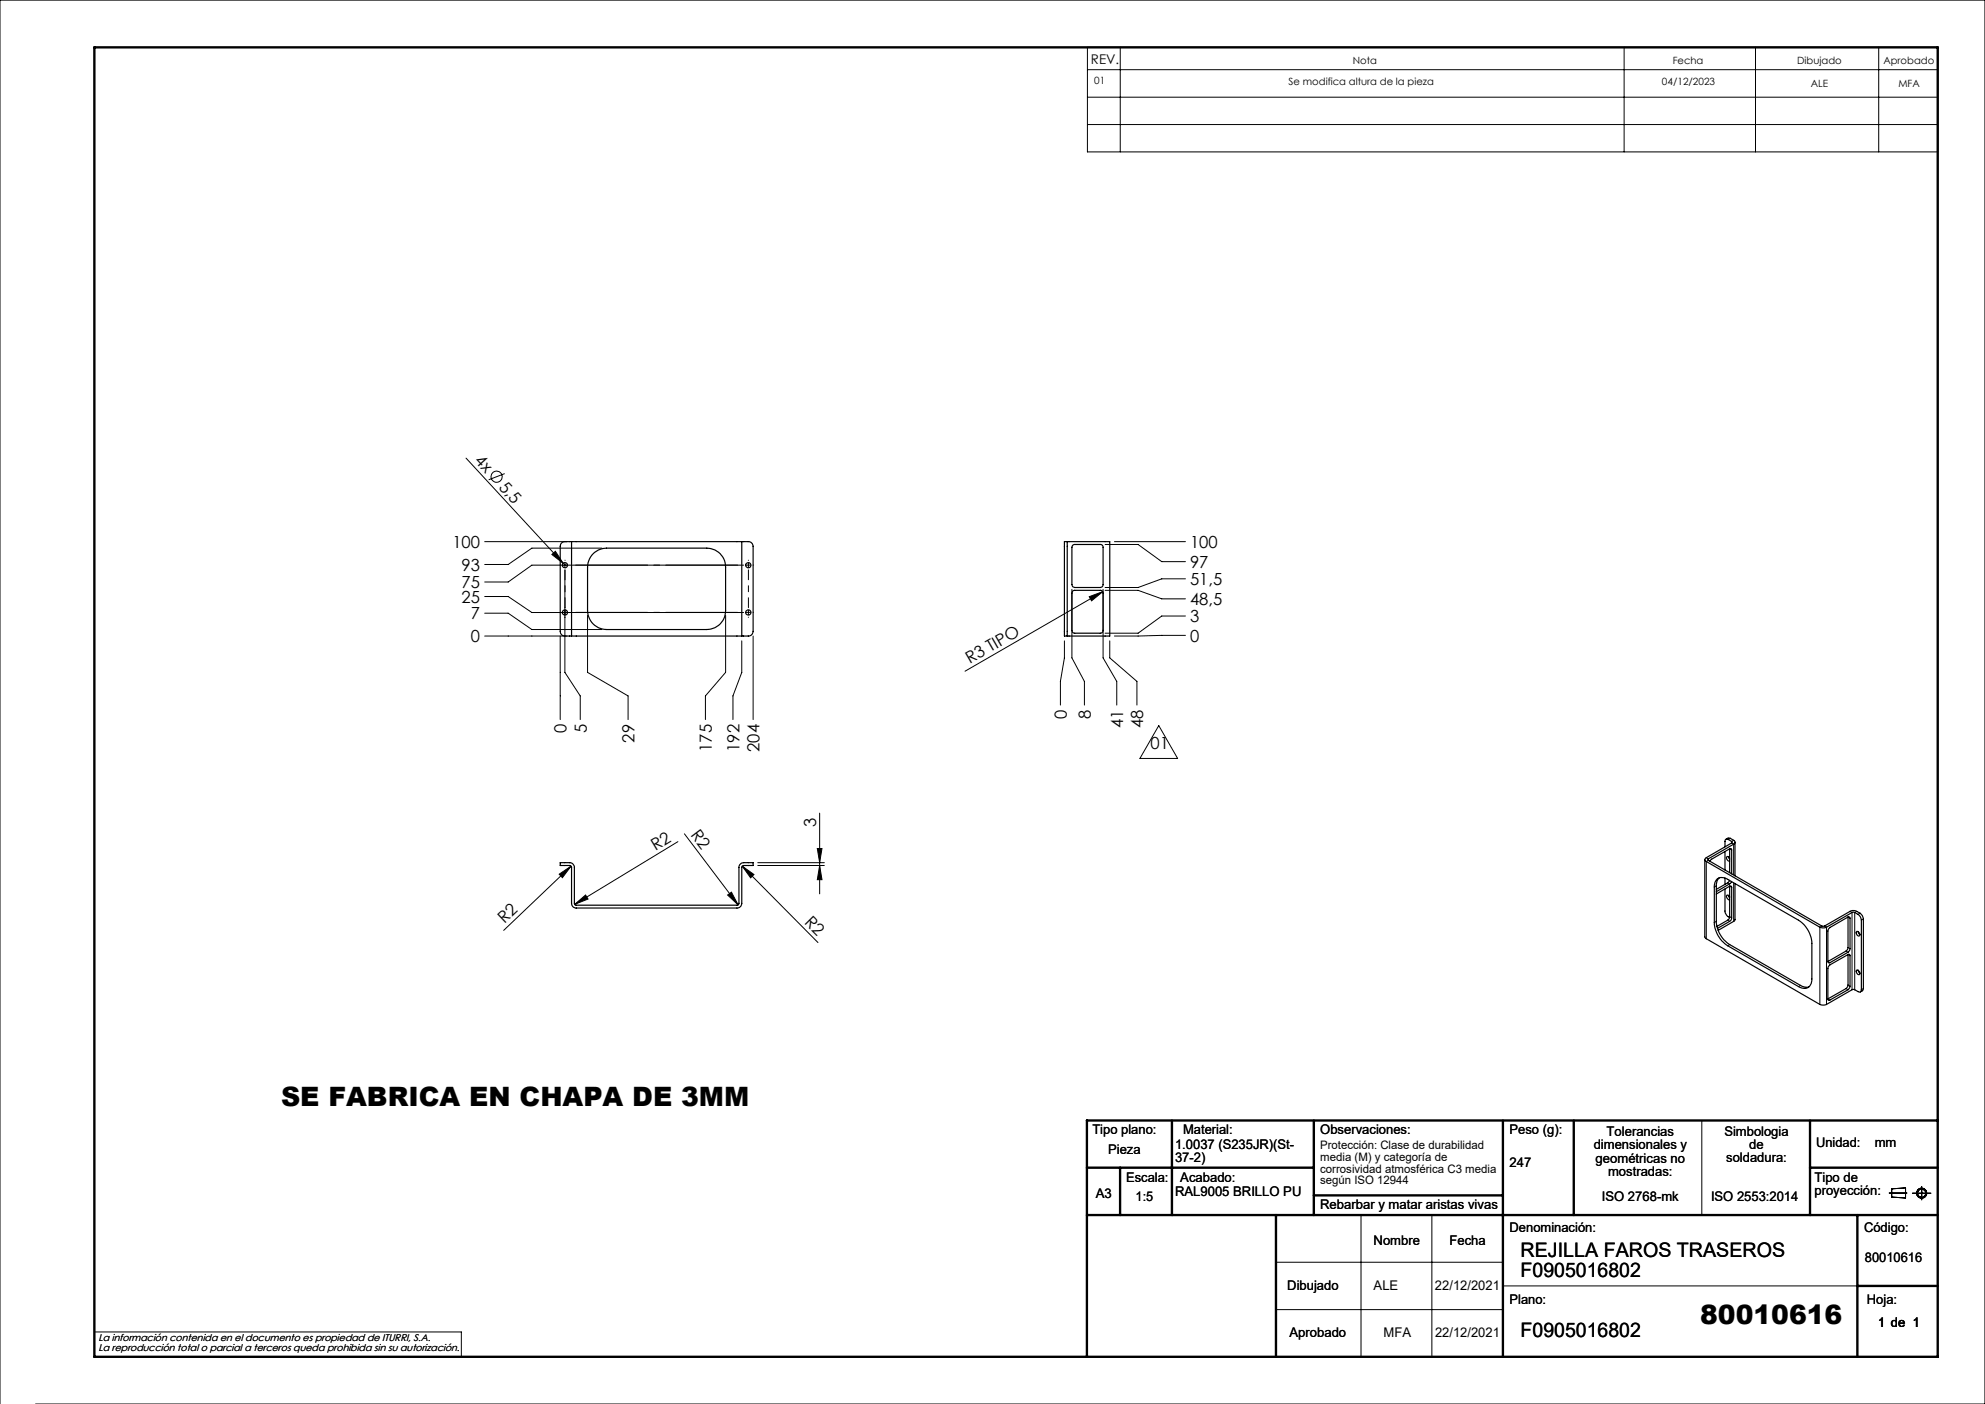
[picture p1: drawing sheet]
<svg xmlns="http://www.w3.org/2000/svg" width="420mm" height="297mm" viewBox="0 0 420 297" stroke-linecap="round" stroke-linejoin="round" font-family="sans-serif">
<g fill="none" stroke="#000" stroke-width=".21">
<path d="M230.1 10h179.9v22.1h-179.9zM230.1 14.7h179.9M237 10v22.1M343.6 10v22.1M371.4 10v22.1M397.5 10v22.1M230.1 20.6h179.9M230.1 26.3h179.9M98.6 96.9l20.6 22.3M102.6 114.6h17.3M106.8 100.2l-3.4 1.3M116.8 117.3l.7-.7 1.7 2.6z"/>
<path d="M119.5 119.1v.9M127.4 116h-14.9l-5 3.4h-4.9M157.3 119.6h-44.8l-5 3.5h-4.9M233.8 115.2h7l5 3.6h5M235.8 114.6h15M102.6 134.5h17.3M102.6 129.7h4.9l5 3.5h14.9M102.6 126.2h4.9l5 3.4h44.8M118.5 134.5v17.7M119.5 120.6v21.6l3.3 5v5M124.3 130.2v12l8.6 5v5M153.5 130.2v12l-4.2 5v5"/>
<path d="M157 135.6v6.6l-1.9 5v5M159.3 134.5v17.7M225.2 135.6v3.6l-.8 4.9v5.1M226.8 124.7v14.5l2.6 4.9v5.1M230.5 126.2l2.8-1-2.3 1.9zM233.3 125.2l-29.1 16.8M233.4 124.7v14.5l2.9 4.9v5.1M233.8 124.9h7l5 1.8h5M234.8 135.6v3.6l5.8 4.9v5.1M250.8 134.4l-15 .1M250.8 130.3h-5l-5 3.6h-7M250.8 122.4h-5l-5 1.9h-7"/>
<path d="M245.2 153.5l4 6.9h-8zM143.4 178l-21.8 13.3M144.8 176.4l11.4 15M172.9 179.5h1l-.5 3zM173.4 172v17.1M366 179.6l.4 .2M366.1 177.3l-.4 .3M366.8 177.8l-.4 .2v.3l.4 .3v6.5M118.3 184.9l2.5-1.7-1.8 2.5zM120.8 183.2l-14.2 13.6M121.6 191.3l2.3-2 .5 .9zM154 189.3l.8-.6 1.4 2.7z"/>
<path d="M157.1 183.2l2.4 1.8-.7 .7zM157.1 183.2l16 16.2M160.3 182.5h14.1M160.3 183.1h14.1M173.4 183.1l.5 3h-1zM361 181.4l.5 .3v.3l-.5 .2v16.4M363.1 187.4l-.4 .2M363.1 194.9l-.4 .3M365.5 186.8l.5 .2M365.5 194.7l.5 .2M366 199.8l-.5 .3M366 187.5l.4 .2"/>
<path d="M366 193.9l.4 .3M366.8 186.8v8.1M385.5 195.9l-.4 .2v16.4M386 195.9l.5 .2v16.4M391 194l.4 .2M391.4 192.8l.5 .2v16.4M392.9 192.8l-.5 .2v16.4M393.6 193.2l-.5 .2M394.3 194.4l-.5 .3M381 208.5l-.5 .2M386.8 203.4l.4 .3M386.8 211.3l.4 .3"/>
<path d="M390.6 201.2l.4 .2M390.6 209.1l.4 .3M391 200.4l.4 .3M391 201.9l.4 .3M391 208.4l.4 .2M394.3 209.1l-.5 .3M360.1 237v20M288 257v30M303 257v30M399.7 252.4h3.8M400.3 251.5l2.9-.2v2.1l-2.9-.2zM404.6 252.4h4"/>
<path d="M406.6 251v2.8M270 267h48M270 277h48M318 272h75M0 297v-297h420v297h-412.5M20 281.8h77.6v5.2"/>
<circle cx="105.1" cy="100.8" r="1.17"/>
<circle cx="406.6" cy="252.4" r=".86"/>
<circle cx="406.6" cy="252.4" r="1.07"/>
</g>
<g fill="none" stroke="#000" stroke-width=".5">
<path d="M20 10h390v277h-390zM248 237v20M278 237v20M318 237v50M333 237v20M383 237v20M410 237h-180v50M230 257h180M230 247h48M237 247v10M270 257v30M278 252.9h40"/>
<path d="M383 247h27M393 257v30M393 272h17"/>
</g>
<g fill="none" stroke="#000" stroke-width=".21" stroke-dasharray="15.2 1.3 1.3 1.3">
<path d="M118.6 119.5h-.1M119.6 118.5h.1M158.4 119.5v-.5M158.4 119.5h-.5M158.4 119.5v.5M158.4 119.5h.5M158.4 118.5h.1M159.4 119.5h.1M118.6 129.5h-.1M119.6 129.5v-.5M119.6 129.5h-.5M119.6 129.5v.5"/>
<path d="M119.6 129.5h.5M119.6 130.5v.1M158.4 129.5v-.5M158.4 129.5h-.5M158.4 129.5v.5M158.4 129.5h.5M158.4 130.5v.1M159.4 129.5h.1"/>
</g>
<path d="M120.6 119.5h36.8M120.6 129.5h36.8" fill="none" stroke="#000" stroke-width=".21" stroke-dasharray="15.2 1.3 1.3 1.3" stroke-dashoffset="-1.3"/>
<path d="M119.6 128.5v-8M158.4 128.5v-8" fill="none" stroke="#000" stroke-width=".21" stroke-dasharray="15.2 1.3 1.3 1.3" stroke-dashoffset="13.1"/>
<g fill="#000">
<path d="M116.8 117.3l.7-.7 1.7 2.6zM230.5 126.2l2.8-1-2.3 1.9zM118.3 184.9l2.5-1.7-1.8 2.5zM121.6 191.3l2.3-2 .5 .9zM154 189.3l.8-.6 1.4 2.7zM157.1 183.2l2.4 1.8-.7 .7z"/>
<path d="M172.9 179.5h1l-.5 3zM173.4 183.1l.5 3h-1z"/>
</g>
<g fill="none" stroke="#000" stroke-width=".25">
<path d="M120.9 114.6h36.1M120.9 114.6h-1.4a.96 .96 0 0 0-1 1v18a.96 .96 0 0 0 1 .9h1.4M120.9 114.6v19.9M125.5 117.1l1.1-.8 1.7-.3h21.2a4 4 0 0 1 4 4v9.1a4 4 0 0 1-4 4.1h-21.2a4 4 0 0 1-4-4.1l.1-9.6 .3-1.3zM157 114.6h1.3a1.02 1.02 0 0 1 1 1v18a1.02 1.02 0 0 1-1 .9h-1.3M157 114.6v19.9M225.8 114.6v19.9M225.8 114.6h-.6v19.9h.6M225.8 114.6h9v19.9h-9M227 115.4l.3-.2h5.5a.6 .6 0 0 1 .6 .6v7.8a.6 .6 0 0 1-.6 .7h-5.4a.6 .6 0 0 1-.6-.7v-7.8zM120.9 134.5h36.1M227 125l.3-.1h5.5a.55 .55 0 0 1 .6 .6v7.8a.6 .6 0 0 1-.6 .6h-5.4a.6 .6 0 0 1-.6-.6v-7.8z"/>
<path d="M365 179.1v-1.1a.44 .44 0 0 1 .2-.4 .44 .44 0 0 1 .5 0l.8 .5v.2l-5.5 3.1a.42 .42 0 0 0-.3 .4 .42 .42 0 0 0 .3 .4l24.2 14h1.1l5.7-3.2h.3l.8 .4a1.6 1.6 0 0 1 .7 1.3v14.7a.42 .42 0 0 1-.2 .4 .42 .42 0 0 1-.5 0l-.8-.5h-.3l-5.7 3.2h-1.1l-24.3-14-.2-.3v-16.3M365.2 177.5l.6-.2 1 .5a.43 .43 0 0 1 .3 .4 .43 .43 0 0 1-.3 .4l-5.4 3.1v.2l24.2 14h.4l5.4-3.1a1.5 1.5 0 0 1 1.5 0l.7 .4a1.6 1.6 0 0 1 .7 1.2v14.7l-.2 .4-.5 .3M366 179.6a.25 .25 0 0 1 .3-.1 .25 .25 0 0 1 .1 .3v5.1M366 179.6l-3.8 2.1-.4 .5M366 179.6v5M367.1 178.2v7.1M118.5 182.5h2a1.02 1.02 0 0 1 1 1v7.7l.3 .3h34.3l.3-.4v-7.6a1.02 1.02 0 0 1 .9-1h2v.6h-2l-.3 .2v7.8a1.02 1.02 0 0 1-1.1 1h-34a.96 .96 0 0 1-1-1v-7.7l-.4-.3h-2zM363.3 185.9a1.93 1.93 0 0 1 2.2 .1l15 8.7a6.2 6.2 0 0 1 2.9 4.9v7.5a1.71 1.71 0 0 1-.9 1.8 1.71 1.71 0 0 1-2-.2l-15-8.6a6.2 6.2 0 0 1-2.8-4.9v-7.9l.2-.6zM363.8 185.7l-.5 .7-.2 .6v7.9a6.2 6.2 0 0 0 2.9 4.9l15.3 8.8 .9 .2h.5M365 188.1v4.8a1.71 1.71 0 0 0 1 1.2M365 180.1v3.9M365 185.7v1.4"/>
<path d="M365.7 181.3l.3 .5M365.7 189.4l.3 .5M365.9 186.2l-.4 .6-2.4 1.3M366 187.5a.27 .27 0 0 1 .3-.1 .27 .27 0 0 1 .1 .3l-.1 6.9-2.9 1.8M366 189.7a.36 .36 0 0 0-.3-.3 .36 .36 0 0 0-.4 .1 .73 .73 0 0 0 .7 .8M366 181.5a.36 .36 0 0 0-.5-.3 .36 .36 0 0 0-.1 .6l.3 .3h.3M366 187.5v6.5l-.5 .7-2.2 1.3M366 187.5l-2.9 1.6M366.4 186.5l-.3 .4-3 1.7M367.1 186.9v7.7l-.1 .2-3.5 2M391 194h.4v.2v6.8l-.4 .4-3.8 2.3-.4-.1v-.2M391 194l-3.8 2.2-.4 .4v6.8"/>
<path d="M391 194l-.1 6.8-.2 .4-3.9 2.2M392.7 197.2a.51 .51 0 0 1 .7 .1 .51 .51 0 0 1-.1 .7 .76 .76 0 0 1-.6-.8zM393.2 197.1l.3 .6M391 201.9a.26 .26 0 0 1 .3 0 .26 .26 0 0 1 .1 .3v6.7l-.4 .5-3.8 2.2a.26 .26 0 0 1-.3 0 .26 .26 0 0 1-.1-.3M391 201.9l-3.8 2.2-.4 .4v6.8M391 201.9l-.1 6.8-.3 .4-3.8 2.2M392.8 205.2a.56 .56 0 0 1 .6 .3 .56 .56 0 0 1-.1 .7 .74 .74 0 0 1-.5-1zM393.2 205.2l.3 .7"/>
<circle cx="119.5" cy="119.6" r=".55"/>
<circle cx="158.3" cy="119.6" r=".55"/>
<circle cx="119.5" cy="129.6" r=".55"/>
<circle cx="158.3" cy="129.6" r=".55"/>
</g>
<g font-size="5.6">
<text x="59.5" y="234">SE FABRICA EN CHAPA DE 3MM</text>
<text x="359.7" y="280.2">80010616</text>
</g>
<g font-size="4.2">
<text x="321.7" y="265.9">REJILLA FAROS TRASEROS</text>
<text x="321.7" y="270.2">F0905016802</text>
<text x="321.7" y="282.8">F0905016802</text>
</g>
<g font-size="3.5">
<text x="100.2" y="97.5" transform="rotate(47 100.2 97.5)">4x</text>
<text x="105.4" y="103.1" transform="rotate(47 105.4 103.1)">5,5</text>
<text x="95.7" y="115.9">100</text>
<text x="251.8" y="115.9">100</text>
<text x="97.7" y="124.4">75</text>
<text x="97.7" y="120.7">93</text>
<text x="251.8" y="123.8">51,5</text>
<text x="251.8" y="120.1">97</text>
<text x="97.7" y="127.5">25</text>
<text x="99.6" y="131">7</text>
<text x="251.8" y="131.6">3</text>
<text x="251.8" y="128">48,5</text>
<text x="99.6" y="135.9">0</text>
<text x="251.8" y="135.7">0</text>
<text x="205.2" y="140.5" transform="rotate(-30 205.2 140.5)">R3 TIPO</text>
<text x="119.9" y="155.1" transform="rotate(-90 119.9 155.1)">0</text>
<text x="124.1" y="155.1" transform="rotate(-90 124.1 155.1)">5</text>
<text x="225.7" y="152.1" transform="rotate(-90 225.7 152.1)">0</text>
<text x="230.8" y="152.1" transform="rotate(-90 230.8 152.1)">8</text>
<text x="237.7" y="154" transform="rotate(-90 237.7 154)">41</text>
<text x="241.9" y="154" transform="rotate(-90 241.9 154)">48</text>
<text x="134.2" y="157.1" transform="rotate(-90 134.2 157.1)">29</text>
<text x="150.6" y="159" transform="rotate(-90 150.6 159)">175</text>
<text x="156.4" y="159" transform="rotate(-90 156.4 159)">192</text>
<text x="160.7" y="159" transform="rotate(-90 160.7 159)">204</text>
<text x="243.4" y="158.4">01</text>
<text x="146" y="176.7" transform="rotate(53 146 176.7)">R2</text>
<text x="172.7" y="174.9" transform="rotate(-90 172.7 174.9)">3</text>
<text x="138.7" y="180" transform="rotate(-31 138.7 180)">R2</text>
<text x="106.8" y="195.6" transform="rotate(-44 106.8 195.6)">R2</text>
<text x="170.1" y="195.2" transform="rotate(45 170.1 195.2)">R2</text>
</g>
<g font-size="2.8">
<text x="230.8" y="13.6">REV.</text>
<text x="231.1" y="239.9">Tipo plano:</text>
<text x="250.3" y="239.9">Material:</text>
<text x="279.3" y="239.9">Observaciones:</text>
<text x="319.4" y="239.9">Peso (g):</text>
<text x="234.5" y="244.1">Pieza</text>
<text x="248.6" y="243">1.0037 (S235JR)(St-</text>
<text x="248.6" y="245.8">37-2)</text>
<text x="337.2" y="243.1">dimensionales y</text>
<text x="337.6" y="246">geométricas no</text>
<text x="339.9" y="240.3">Tolerancias</text>
<text x="364.9" y="240.2">Simbologia</text>
<text x="365.3" y="245.9">soldadura:</text>
<text x="370.1" y="243">de</text>
<text x="384.2" y="242.7">Unidad:</text>
<text x="396.7" y="242.7">mm</text>
<text x="238.3" y="250">Escala:</text>
<text x="249.7" y="250">Acabado:</text>
<text x="319.4" y="246.9">247</text>
<text x="340.2" y="248.8">mostradas:</text>
<text x="383.9" y="250">Tipo de</text>
<text x="231.9" y="253.4">A3</text>
<text x="240.3" y="254">1:5</text>
<text x="248.6" y="252.9">RAL9005 BRILLO PU</text>
<text x="279.3" y="255.7">Rebarbar y matar aristas vivas</text>
<text x="338.9" y="254">ISO 2768-mk</text>
<text x="362" y="254">ISO 2553:2014</text>
<text x="383.9" y="252.8">proyección:</text>
<text x="290.6" y="263.3">Nombre</text>
<text x="306.7" y="263.3">Fecha</text>
<text x="319.4" y="260.6">Denominación:</text>
<text x="394.4" y="260.6">Código:</text>
<text x="394.6" y="266.9">80010616</text>
<text x="272.4" y="273">Dibujado</text>
<text x="290.6" y="273">ALE</text>
<text x="303.6" y="273">22/12/2021</text>
<text x="319.4" y="275.8">Plano:</text>
<text x="395" y="275.8">Hoja:</text>
<text x="397.4" y="280.6">1 de 1</text>
<text x="272.8" y="282.8">Aprobado</text>
<text x="292.7" y="282.8">MFA</text>
<text x="303.6" y="282.8">22/12/2021</text>
</g>
<g font-size="2.5">
<text x="279.3" y="243.1">Protección: Clase de durabilidad</text>
<text x="279.3" y="245.6">media (M) y categoría de</text>
<text x="279.3" y="248">corrosividad atmosférica C3 media</text>
<text x="279.3" y="250.5">según ISO 12944</text>
</g>
<g font-size="2.1">
<text x="231.5" y="17.8">01</text>
<text x="272.7" y="17.9">Se modifica altura de la pieza</text>
<text x="286.2" y="13.6">Nota</text>
<text x="351.7" y="18">04/12/2023</text>
<text x="353.9" y="13.6">Fecha</text>
<text x="380.3" y="13.6">Dibujado</text>
<text x="398.5" y="13.6">Aprobado</text>
<text x="383.1" y="18.3">ALE</text>
<text x="401.7" y="18.3">MFA</text>
<text x="20.8" y="283.7">La información contenida en el documento es propiedad de ITURRI, S.A.</text>
<text x="20.8" y="285.7">La reproducción total o parcial a terceros queda prohibida sin su autorización.</text>
</g>
</svg>
